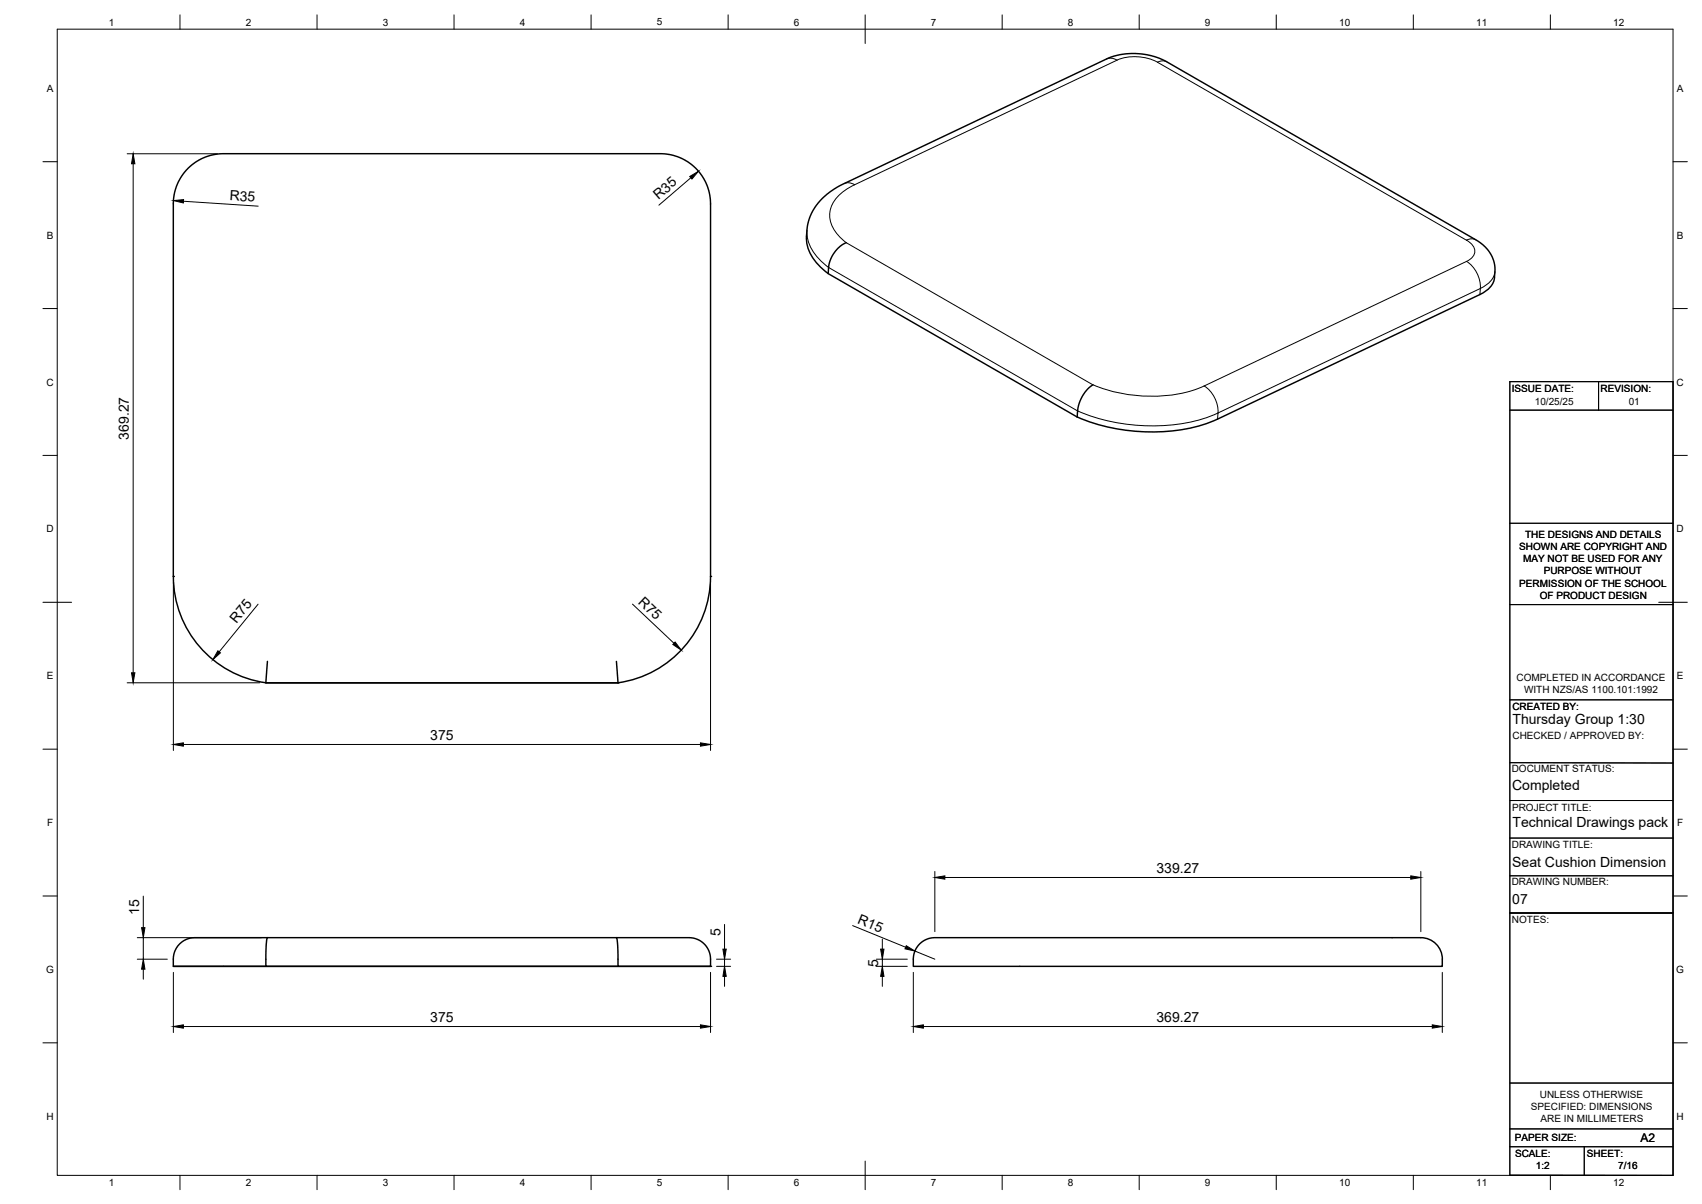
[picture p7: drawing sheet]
<svg xmlns="http://www.w3.org/2000/svg" width="594mm" height="420mm" viewBox="0 0 594 420" stroke-linecap="round" stroke-linejoin="round" font-family="sans-serif">
<!-- layer: Visible -->
<path d="M289.1 95.5a15.9 15.9 0 0 1-7.6-13l.3-3.5 .6-2.4 2.1-4.3 3.1-3.6 2-1.7 3.2-2 94-44.7 4.3-1.2 5.1-.4 5.7 .8 5.1 1.9 108.6 62.6 2.7 2 1.9 2.4 1.3 3.2 .3 3a7.6 7.6 0 0 1-5.2 8.2l-91.6 43.5a63.3 63.3 0 0 1-40.4 2.2l-4.4-1.3-4.2-1.7M295.4 84.7l-2.9 1.9-1.9 2.5-1.2 3.1-.3 3.3 86.9 50M381.5 134.3l-2.3 1.9-1.9 3-1 3.1-.3 3.2M92.8 238.3a37.5 37.5 0 0 1-32.3-37.2l.1-132.1 .5-2.5 1.3-3.2 1.9-3.1 2.1-2.2 3-2.1 2.3-1.1 3.3-.9 2.6-.3h153.3l2.6 .3 3.3 .9 2.3 1.1 3 2.1 2.1 2.2 2.1 3.4 1.2 3.5 .5 3.6v130.4a37.5 37.5 0 0 1-32.3 37.2h-122.9M93.3 230.8l-.5 7.5h122.9l-.5-7.5M60.5 337.2h187.5v-2.7l-.6-2.7-1.3-2.1-2.4-1.8-3-.7h-172.9l-2.6 .6-2.3 1.4-1.6 2.1-.8 2.6v3.3h32.3M93.3 327.2l-.4 2.8-.1 7.2h122.9M215.2 327.2l.4 2.8 .1 7.2h32.3M320.9 329.5l2.2-1.6 3-.7h167.8a8 8 0 0 1 9.5 7.5v2.5h-184.6v-2.9l.3-1.8 .7-1.5z" fill="none" stroke="#000" stroke-width=".51"/>
<!-- layer: Visible Narrow -->
<g fill="none" stroke="#000" stroke-width=".35">
<path d="M386.2 20.6l1.8-.3 1.9 .7a17 17 0 0 1 14.1 .7M389.9 21l-91.6 43.5-1.9-.7-1.8 .3M404 21.7l107.9 62.1M407.3 21.6l-1.5-.4-1.8 .5M298.3 64.5a13.4 13.4 0 0 0-8.7 10 12.2 12.2 0 0 0 5.8 10.2l86.1 49.6a52.6 52.6 0 0 0 37.2 1.1l1.6-.7a10.9 10.9 0 0 1 4.9 9.4M281.7 80.3a14.8 14.8 0 0 0 6.4 12.1l1.1 1M289.2 93.3l86.9 50.1M511.9 91.2l-91.6 43.5M511.9 91.2a10.9 10.9 0 0 1 4.8 9.4 7.9 7.9 0 0 0 5.1-5.8M515.1 83.7l-1.5-.4-1.7 .5a4.3 4.3 0 0 1 2.7 5 5.1 5.1 0 0 1-2.7 2.4M516.6 102.8l.1-2.1-91.6 43.4M376.1 143.4a65.5 65.5 0 0 0 47.2 1.5l1.8-.8"/>
<path d="M425.1 144.1l-.1 2.2"/>
</g>
<!-- layer: Visible -->
<g fill="#000">
<circle cx="60.5" cy="201.1" r=".25"/>
<circle cx="248" cy="201.1" r=".25"/>
<circle cx="215.7" cy="238.3" r=".25"/>
<circle cx="248" cy="337.2" r=".25"/>
</g>
<!-- layer: BORDER -->
<g fill="none" stroke="#000" stroke-width=".35">
<path d="M20 10.2h564v400h-564zM62.8 5.2v5M110.7 5.2v5M158.5 5.2v5M206.3 5.2v5M254.1 5.2v5M302 5.2v10M349.8 5.2v5M397.6 5.2v5M445.5 5.2v5M493.3 5.2v5M541.1 5.2v5"/>
<path d="M15 56.4h5M584 56.4h5M15 107.7h5M584 107.7h5M15 158.9h5M584 158.9h5M15 210.2h10M579 210.2h10M15 261.4h5M584 261.4h5M15 312.7h5M584 312.7h5"/>
<path d="M15 363.9h5M584 363.9h5M62.8 410.2v5M110.7 410.2v5M158.5 410.2v5M206.3 410.2v5M254.1 410.2v5M302 405.2v10M349.8 410.2v5M397.6 410.2v5M445.5 410.2v5M493.3 410.2v5"/>
<path d="M541.1 410.2v5"/>
</g>
<!-- layer: TITLEBLOCK -->
<g fill="none" stroke="#000" stroke-width=".36">
<path d="M527 133.2h57v277l-57-.1zM558 133.2v9.9M527 143.1h57M527 182.6h57M527 211h57M527 244.2h56.9M527 279.4h57M527 266.1l57 .2M527 292.5h57M527 318.6h57M527 305.6h57M527.1 378h57"/>
<path d="M527 394h56.9M527 400.2h57M553 400.2v10"/>
</g>
<!-- layer: FD_Dimensions -->
<g fill="none" stroke="#000" stroke-width=".35">
<path d="M44.4 53.7h31.5M46.5 57.2v177.6M64.1 70.2l26 1.7M241.1 62l-11.1 9.6M60.5 203.2v58.7M90.1 210.8l-13.6 16.7M220.8 210.8l14.4 13.7M248 203.2v58.7M44.4 238.3h46.3M64 259.8h180.5M50 312.7v11M326.3 304.1v21"/>
<path d="M329.8 306.2h162.6M495.9 304.1v21M47.9 334.7h10.5M47.9 327.2h43.3M50 327.2v7.5M50 338.2v3.5M60.5 339.3v21M248 339.3v21M250.1 337.2h4.9M250.1 334.7h4.9M252.9 322.6v8.6M252.9 334.7v2.5"/>
<path d="M297.6 323l18.5 7.6M305.9 337.2h10.8M305.9 334.7h10.8M308 327.7v3.5M308 334.7v2.5M318.8 339.3v21M319.4 331.9l6.9 2.8M503.4 339.3v21M64 358.2h180.5M252.9 340.7v3.5M308 340.7v3.5M322.3 358.2h177.6"/>
</g>
<g fill="#000" stroke="#000" stroke-width=".35">
<path d="M46.5 53.7l.6 3.5h-1.2zM60.6 70l3.5-.3-.1 1.1zM240.7 61.6l3.1-1.8-2.3 2.7zM45.9 234.8h1.2l-.6 3.5zM76.1 227.1l.8 .7-2.6 2.4zM235.6 224l2.2 2.9-3-2zM60.5 259.8l3.5-.6v1.2zM244.5 259.2l3.5 .6-3.5 .6zM326.3 306.2l3.5-.6v1.2zM492.4 305.6l3.5 .6-3.5 .6zM50 334.7l.6 3.5h-1.2zM49.4 323.7h1.2l-.6 3.5z"/>
<path d="M252.3 331.2h1.2l-.6 3.5zM307.4 331.2h1.1l-.5 3.5zM316.3 330l3.1 1.9-3.5-.8zM60.5 358.2l3.5-.6v1.2zM244.5 357.6l3.5 .6-3.5 .6zM252.9 337.2l.6 3.5h-1.2zM308 337.2l.5 3.5h-1.1zM318.8 358.2l3.5-.6v1.2zM499.9 357.6l3.5 .6-3.5 .6z"/>
</g>
<g font-size="4.9">
<text x="80.1" y="69.8" transform="rotate(4 80.1 69.8)">R35</text>
<text x="229.8" y="69.8" transform="rotate(-41 229.8 69.8)">R35</text>
<text x="45" y="153.4" transform="rotate(-90 45 153.4)">369.27</text>
<text x="222.5" y="210.5" transform="rotate(43 222.5 210.5)">R75</text>
<text x="82.5" y="217.8" transform="rotate(-51 82.5 217.8)">R75</text>
<text x="527.9" y="252.8">Thursday Group 1:30</text>
<text x="150.2" y="258.3">375</text>
<text x="527.8" y="275.8">Completed</text>
<text x="527.9" y="288.7">Technical Drawings pack</text>
<text x="403.6" y="304.8">339.27</text>
<text x="527.8" y="302.6">Seat Cushion Dimension</text>
<text x="527.9" y="315.3">07</text>
<text x="48.6" y="319.4" transform="rotate(-90 48.6 319.4)">15</text>
<text x="299.1" y="322" transform="rotate(22 299.1 322)">R15</text>
<text x="251.4" y="326.5" transform="rotate(-90 251.4 326.5)">5</text>
<text x="306.5" y="337.3" transform="rotate(-90 306.5 337.3)">5</text>
<text x="150.2" y="356.8">375</text>
<text x="403.6" y="356.8">369.27</text>
</g>
<text font-size="4.2" x="572.6" y="398.6">A2</text>
<g font-size="3.5">
<text x="37.9" y="8.9">1</text>
<text x="85.8" y="8.9">2</text>
<text x="133.6" y="8.9">3</text>
<text x="181.4" y="8.9">4</text>
<text x="229.3" y="8.9">5</text>
<text x="277.1" y="8.9">6</text>
<text x="324.9" y="8.9">7</text>
<text x="372.7" y="8.9">8</text>
<text x="420.6" y="8.9">9</text>
<text x="467.4" y="8.9">10</text>
<text x="515.3" y="8.9">11</text>
<text x="563.1" y="8.9">12</text>
<text x="16.3" y="32">A</text>
<text x="585.3" y="32">A</text>
<text x="16.3" y="83.3">B</text>
<text x="585.3" y="83.3">B</text>
<text x="16.2" y="134.6">C</text>
<text x="527.6" y="136.7">ISSUE DATE:</text>
<text x="558.7" y="136.7">REVISION:</text>
<text x="585.2" y="134.6">C</text>
<text x="535.7" y="141.3">10/25/25</text>
<text x="568.5" y="141.3">01</text>
<text x="16.2" y="185.8">D</text>
<text x="585.2" y="185.8">D</text>
<text x="532.4" y="187.8">THE DESIGNS AND DETAILS</text>
<text x="530.3" y="192">SHOWN ARE COPYRIGHT AND</text>
<text x="531.6" y="196.3">MAY NOT BE USED FOR ANY</text>
<text x="538.8" y="200.5">PURPOSE WITHOUT</text>
<text x="530.3" y="204.7">PERMISSION OF THE SCHOOL</text>
<text x="537.4" y="208.9">OF PRODUCT DESIGN</text>
<text x="16.3" y="237">E</text>
<text x="529.3" y="237.7">COMPLETED IN ACCORDANCE</text>
<text x="585.3" y="237">E</text>
<text x="532" y="241.9">WITH NZS/AS 1100.101:1992</text>
<text x="527.9" y="247.8">CREATED BY:</text>
<text x="527.9" y="257.8">CHECKED / APPROVED BY:</text>
<text x="527.7" y="269.6">DOCUMENT STATUS:</text>
<text x="527.8" y="282.9">PROJECT TITLE:</text>
<text x="16.4" y="288.3">F</text>
<text x="585.4" y="288.3">F</text>
<text x="527.7" y="295.8">DRAWING TITLE:</text>
<text x="527.6" y="309">DRAWING NUMBER:</text>
<text x="527.7" y="322.1">NOTES:</text>
<text x="16.1" y="339.6">G</text>
<text x="585.1" y="339.6">G</text>
<text x="537.5" y="383.1">UNLESS OTHERWISE</text>
<text x="534.3" y="387.3">SPECIFIED: DIMENSIONS</text>
<text x="16.2" y="390.8">H</text>
<text x="537.7" y="391.5">ARE IN MILLIMETERS</text>
<text x="585.2" y="390.8">H</text>
<text x="528.8" y="398.3">PAPER SIZE:</text>
<text x="528.8" y="403.9">SCALE:</text>
<text x="553.9" y="403.7">SHEET:</text>
<text x="37.9" y="413.9">1</text>
<text x="85.8" y="413.9">2</text>
<text x="133.6" y="413.9">3</text>
<text x="181.4" y="413.9">4</text>
<text x="229.3" y="413.9">5</text>
<text x="277.1" y="413.9">6</text>
<text x="324.9" y="413.9">7</text>
<text x="372.7" y="413.9">8</text>
<text x="420.6" y="413.9">9</text>
<text x="467.4" y="413.9">10</text>
<text x="515.3" y="413.9">11</text>
<text x="536.1" y="408">1:2</text>
<text x="563.1" y="413.9">12</text>
<text x="564.8" y="408.1">7/16</text>
</g>
</svg>
